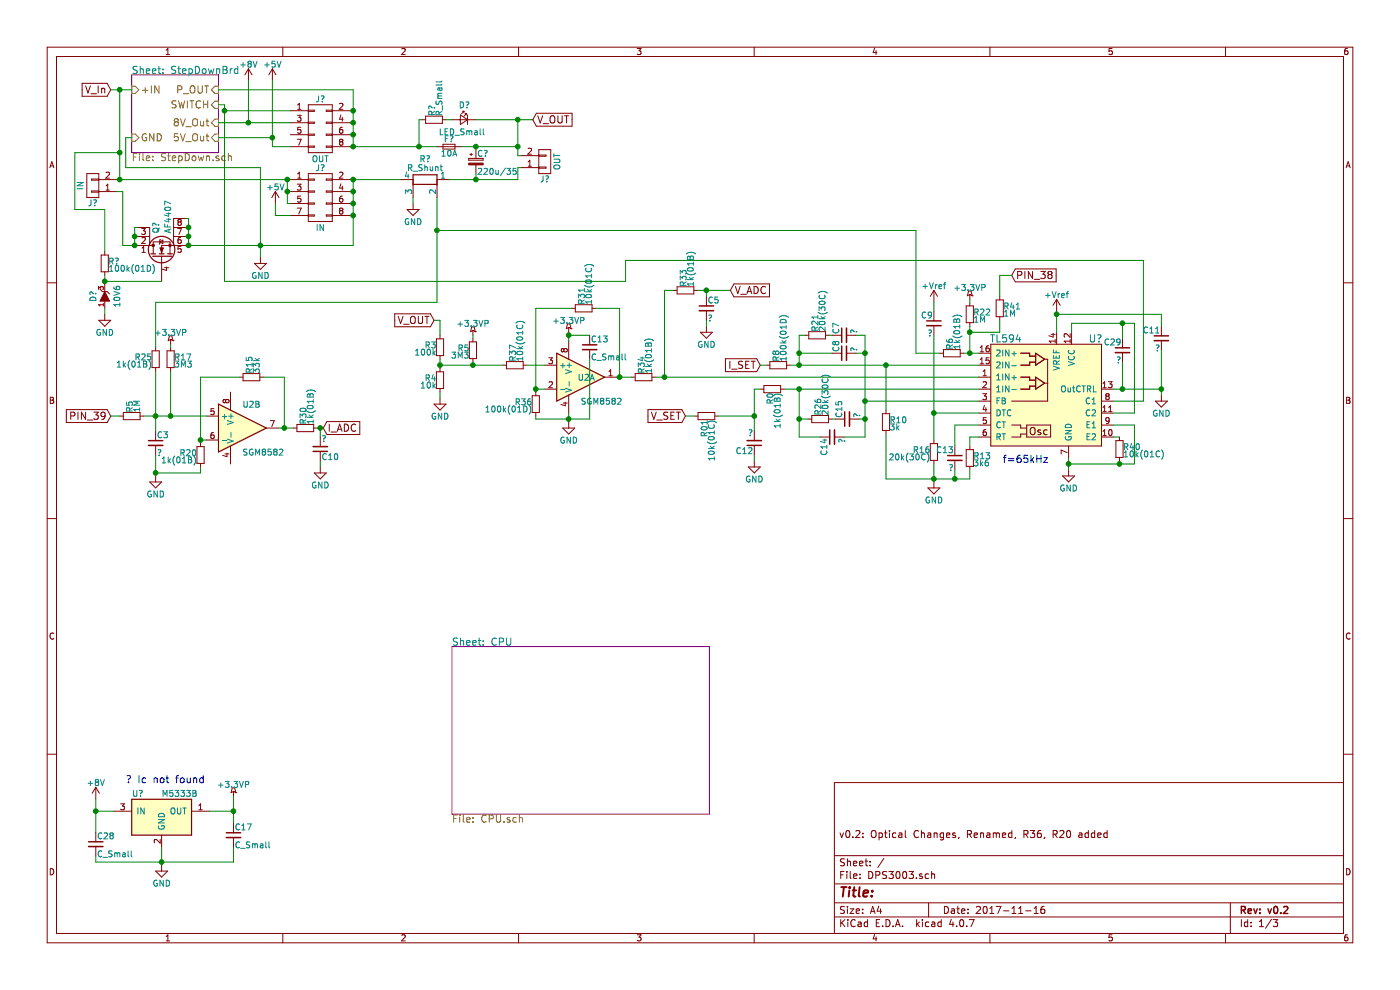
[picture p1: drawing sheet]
EESchema Schematic File Version 2
LIBS:stm32
LIBS:power
LIBS:device
LIBS:transistors
LIBS:conn
LIBS:linear
LIBS:regul
LIBS:74xx
LIBS:cmos4000
LIBS:adc-dac
LIBS:memory
LIBS:xilinx
LIBS:microcontrollers
LIBS:dsp
LIBS:microchip
LIBS:analog_switches
LIBS:motorola
LIBS:texas
LIBS:intel
LIBS:audio
LIBS:interface
LIBS:digital-audio
LIBS:philips
LIBS:display
LIBS:cypress
LIBS:siliconi
LIBS:opto
LIBS:atmel
LIBS:contrib
LIBS:valves
LIBS:my_conn
LIBS:my_supply
LIBS:my_something_else
LIBS:my_ics
LIBS:my_rcld
LIBS:my_switches
LIBS:my_sensors
LIBS:my_transistors
LIBS:DPS3003-cache
EELAYER 25 0
EELAYER END
$Descr A4 11693 8268
encoding utf-8
Sheet 1 3
Title ""
Date "2017-11-16"
Rev "v0.2"
Comp ""
Comment1 "v0.2: Optical Changes, Renamed, R36, R20 added"
Comment2 ""
Comment3 ""
Comment4 ""
$EndDescr
$Comp
L CONN_01X02 J?
U 1 1
P 775 1550
F 0 "J?" H 775 1700 50  0000 C CNN
F 1 "IN" V 875 1550 50  0000 C CNN
F 2 "" H 775 1550 50  0001 C CNN
F 3 "" H 775 1550 50  0001 C CNN
	1    775  1550
	-1   0    0    1   
$EndComp
$Comp
L CONN_02X04 J?
U 1 1
P 2675 1650
F 0 "J?" H 2675 1900 50  0000 C CNN
F 1 "IN" H 2675 1400 50  0000 C CNN
F 2 "" H 2675 450 50  0001 C CNN
F 3 "" H 2675 450 50  0001 C CNN
	1    2675 1650
	1    0    0    -1  
$EndComp
$Comp
L R_Small R?
U 1 1
P 3625 1000
F 0 "R?" H 3655 1020 50  0000 L CNN
F 1 "R_Small" H 3655 960 50  0000 L CNN
F 2 "" H 3625 1000 50  0001 C CNN
F 3 "" H 3625 1000 50  0001 C CNN
	1    3625 1000
	0    -1   -1   0   
$EndComp
$Comp
L CP_Small C?
U 1 1
P 3975 1350
F 0 "C?" H 3985 1420 50  0000 L CNN
F 1 "220u/35" H 3985 1270 50  0000 L CNN
F 2 "" H 3975 1350 50  0001 C CNN
F 3 "" H 3975 1350 50  0001 C CNN
	1    3975 1350
	1    0    0    -1  
$EndComp
$Comp
L C_Small C13
U 1 1
P 4925 2900
F 0 "C13" H 4935 2970 50  0000 L CNN
F 1 "C_Small" H 4935 2820 50  0000 L CNN
F 2 "" H 4925 2900 50  0001 C CNN
F 3 "" H 4925 2900 50  0001 C CNN
	1    4925 2900
	1    0    0    -1  
$EndComp
$Comp
L TL072 U2
U 1 1
P 4850 3150
F 0 "U2" H 4825 3150 50  0000 L CNN
F 1 "SGM8582" H 4850 2950 50  0000 L CNN
F 2 "" H 4850 3150 50  0001 C CNN
F 3 "" H 4850 3150 50  0001 C CNN
	1    4850 3150
	1    0    0    -1  
$EndComp
$Comp
L TL072 U2
U 2 1
P 2025 3575
F 0 "U2" H 2025 3775 50  0000 L CNN
F 1 "SGM8582" H 2025 3375 50  0000 L CNN
F 2 "" H 2025 3575 50  0001 C CNN
F 3 "" H 2025 3575 50  0001 C CNN
	2    2025 3575
	1    0    0    -1  
$EndComp
$Comp
L TL594 U?
U 1 1
P 8725 3350
F 0 "U?" H 9150 3875 60  0000 C CNN
F 1 "TL594" H 8400 3875 60  0000 C CNN
F 2 "" H 9200 3025 60  0001 C CNN
F 3 "" H 9200 3025 60  0001 C CNN
	1    8725 3350
	1    0    0    -1  
$EndComp
Wire Wire Line
	975  1500 2425 1500
Wire Wire Line
	2400 1500 2400 1700
Wire Wire Line
	2400 1600 2425 1600
Wire Wire Line
	2400 1700 2425 1700
Connection ~ 2400 1600
Connection ~ 2400 1500
$Comp
L CONN_01X02 J?
U 1 1
P 4550 1350
F 0 "J?" H 4550 1500 50  0000 C CNN
F 1 "OUT" V 4650 1350 50  0000 C CNN
F 2 "" H 4550 1350 50  0001 C CNN
F 3 "" H 4550 1350 50  0001 C CNN
	1    4550 1350
	1    0    0    1   
$EndComp
Wire Wire Line
	2925 1500 3350 1500
Wire Wire Line
	2950 2050 2950 1500
Wire Wire Line
	2950 1800 2925 1800
Wire Wire Line
	2925 1600 2950 1600
Connection ~ 2950 1600
Wire Wire Line
	2925 1700 2950 1700
Connection ~ 2950 1700
$Comp
L R_Shunt R?
U 1 1
P 3550 1500
F 0 "R?" V 3375 1500 50  0000 C CNN
F 1 "R_Shunt" V 3450 1500 50  0000 C CNN
F 2 "" V 3480 1500 50  0001 C CNN
F 3 "" H 3550 1500 50  0001 C CNN
	1    3550 1500
	0    1    1    0   
$EndComp
Connection ~ 2950 1500
Wire Wire Line
	1550 2050 2950 2050
Connection ~ 2950 1800
Wire Wire Line
	975  1600 1025 1600
Wire Wire Line
	1025 1600 1025 2050
Wire Wire Line
	3750 1500 4325 1500
Wire Wire Line
	3975 1250 3975 1225
Wire Wire Line
	3850 1225 4325 1225
Wire Wire Line
	4325 1000 4325 1300
Wire Wire Line
	4325 1300 4350 1300
Wire Wire Line
	3975 1500 3975 1450
Wire Wire Line
	4325 1500 4325 1400
Wire Wire Line
	4325 1400 4350 1400
Connection ~ 3975 1500
$Comp
L Fuse_Small F?
U 1 1
P 3750 1225
F 0 "F?" H 3750 1165 50  0000 C CNN
F 1 "10A" H 3750 1285 50  0000 C CNN
F 2 "" H 3750 1225 50  0001 C CNN
F 3 "" H 3750 1225 50  0001 C CNN
	1    3750 1225
	1    0    0    1   
$EndComp
Connection ~ 3975 1225
$Comp
L LED_Small D?
U 1 1
P 3875 1000
F 0 "D?" H 3825 1125 50  0000 L CNN
F 1 "LED_Small" H 3700 900 50  0000 L CNN
F 2 "" V 3875 1000 50  0001 C CNN
F 3 "" V 3875 1000 50  0001 C CNN
	1    3875 1000
	-1   0    0    -1  
$EndComp
Wire Wire Line
	3725 1000 3775 1000
Wire Wire Line
	3975 1000 4450 1000
Connection ~ 4325 1225
Wire Wire Line
	2925 1225 3650 1225
Wire Wire Line
	3500 1225 3500 1000
Wire Wire Line
	3500 1000 3525 1000
$Comp
L CONN_02X04 J?
U 1 1
P 2675 1075
F 0 "J?" H 2675 1325 50  0000 C CNN
F 1 "OUT" H 2675 825 50  0000 C CNN
F 2 "" H 2675 -125 50  0001 C CNN
F 3 "" H 2675 -125 50  0001 C CNN
	1    2675 1075
	1    0    0    -1  
$EndComp
Wire Wire Line
	2925 925  2950 925 
Wire Wire Line
	2950 750  2950 1225
Wire Wire Line
	2925 1125 2950 1125
Connection ~ 2950 1125
Wire Wire Line
	2925 1025 2950 1025
Connection ~ 2950 1025
Connection ~ 2950 1225
Connection ~ 3500 1225
$Sheet
S 1100 625  725  650 
U 5967733A
F0 "StepDownBrd" 60
F1 "StepDown.sch" 60
F2 "GND" I L 1100 1150 60 
F3 "+IN" I L 1100 750 60 
F4 "P_OUT" I R 1825 750 60 
F5 "SWITCH" I R 1825 875 60 
F6 "5V_Out" I R 1825 1150 60 
F7 "8V_Out" I R 1825 1025 60 
$EndSheet
Wire Wire Line
	2300 1800 2425 1800
Wire Wire Line
	925  750  1100 750 
Wire Wire Line
	1000 750  1000 1500
Connection ~ 1000 1500
Wire Wire Line
	1100 1150 1050 1150
Wire Wire Line
	1050 1150 1050 1400
Wire Wire Line
	1050 1400 2175 1400
Wire Wire Line
	2175 1400 2175 2150
Connection ~ 2175 2050
Wire Wire Line
	1825 750  2950 750 
Connection ~ 2950 925 
Wire Wire Line
	1825 875  1875 875 
Wire Wire Line
	1875 875  1875 2350
Wire Wire Line
	1875 925  2425 925 
Wire Wire Line
	1825 1025 2425 1025
$Comp
L +5V #PWR?
U 1 1
P 2300 1700
F 0 "#PWR?" H 2300 1550 50  0001 C CNN
F 1 "+5V" H 2300 1840 50  0000 C CNN
F 2 "" H 2300 1700 50  0001 C CNN
F 3 "" H 2300 1700 50  0001 C CNN
	1    2300 1700
	1    0    0    -1  
$EndComp
Wire Wire Line
	2300 1800 2300 1700
Wire Wire Line
	2275 1225 2425 1225
$Comp
L +5V #PWR?
U 1 1
P 2275 675
F 0 "#PWR?" H 2275 525 50  0001 C CNN
F 1 "+5V" H 2275 815 50  0000 C CNN
F 2 "" H 2275 675 50  0001 C CNN
F 3 "" H 2275 675 50  0001 C CNN
	1    2275 675 
	1    0    0    -1  
$EndComp
Wire Wire Line
	1825 1150 2275 1150
Wire Wire Line
	2275 675  2275 1225
$Comp
L +8V #PWR?
U 1 1
P 2075 675
F 0 "#PWR?" H 2075 525 50  0001 C CNN
F 1 "+8V" H 2075 815 50  0000 C CNN
F 2 "" H 2075 675 50  0001 C CNN
F 3 "" H 2075 675 50  0001 C CNN
	1    2075 675 
	1    0    0    -1  
$EndComp
Wire Wire Line
	2075 675  2075 1025
Connection ~ 2275 1150
Connection ~ 2075 1025
$Comp
L R_Small R34
U 1 1
P 5375 3150
F 0 "R34" H 5405 3170 50  0000 L CNN
F 1 "1k(01B)" H 5405 3110 50  0000 L CNN
F 2 "" H 5375 3150 50  0001 C CNN
F 3 "" H 5375 3150 50  0001 C CNN
	1    5375 3150
	0    -1   -1   0   
$EndComp
Wire Wire Line
	5475 3150 8175 3150
Wire Wire Line
	5150 3150 5275 3150
$Comp
L R_Small R31
U 1 1
P 4875 2575
F 0 "R31" H 4905 2595 50  0000 L CNN
F 1 "10k(01C)" H 4905 2535 50  0000 L CNN
F 2 "" H 4875 2575 50  0001 C CNN
F 3 "" H 4875 2575 50  0001 C CNN
	1    4875 2575
	0    -1   -1   0   
$EndComp
Wire Wire Line
	4775 2575 4475 2575
Wire Wire Line
	4475 2575 4475 3275
Wire Wire Line
	4475 3250 4550 3250
Wire Wire Line
	4975 2575 5175 2575
Wire Wire Line
	5175 2575 5175 3150
Connection ~ 5175 3150
$Comp
L GND #PWR?
U 1 1
P 2175 2150
F 0 "#PWR?" H 2175 1900 50  0001 C CNN
F 1 "GND" H 2175 2000 50  0000 C CNN
F 2 "" H 2175 2150 50  0001 C CNN
F 3 "" H 2175 2150 50  0001 C CNN
	1    2175 2150
	1    0    0    -1  
$EndComp
$Comp
L GND #PWR?
U 1 1
P 8925 3925
F 0 "#PWR?" H 8925 3675 50  0001 C CNN
F 1 "GND" H 8925 3775 50  0000 C CNN
F 2 "" H 8925 3925 50  0001 C CNN
F 3 "" H 8925 3925 50  0001 C CNN
	1    8925 3925
	1    0    0    -1  
$EndComp
Wire Wire Line
	8925 3825 8925 3925
$Comp
L GND #PWR?
U 1 1
P 4750 3525
F 0 "#PWR?" H 4750 3275 50  0001 C CNN
F 1 "GND" H 4750 3375 50  0000 C CNN
F 2 "" H 4750 3525 50  0001 C CNN
F 3 "" H 4750 3525 50  0001 C CNN
	1    4750 3525
	1    0    0    -1  
$EndComp
Wire Wire Line
	4750 3450 4750 3525
Wire Wire Line
	4750 2775 4750 2850
Wire Wire Line
	4750 2800 4925 2800
Connection ~ 4750 2800
Wire Wire Line
	4475 3500 4925 3500
Wire Wire Line
	4925 3500 4925 3000
Connection ~ 4750 3500
$Sheet
S 3775 5400 2150 1400
U 59695E07
F0 "CPU" 60
F1 "CPU.sch" 60
$EndSheet
$Comp
L +3.3VP #PWR?
U 1 1
P 4750 2775
F 0 "#PWR?" H 4900 2725 50  0001 C CNN
F 1 "+3.3VP" H 4750 2875 50  0000 C CNN
F 2 "" H 4750 2775 50  0001 C CNN
F 3 "" H 4750 2775 50  0001 C CNN
	1    4750 2775
	1    0    0    -1  
$EndComp
$Comp
L +8V #PWR?
U 1 1
P 800 6675
F 0 "#PWR?" H 800 6525 50  0001 C CNN
F 1 "+8V" H 800 6815 50  0000 C CNN
F 2 "" H 800 6675 50  0001 C CNN
F 3 "" H 800 6675 50  0001 C CNN
	1    800  6675
	1    0    0    -1  
$EndComp
$Comp
L +3.3VP #PWR?
U 1 1
P 1950 6650
F 0 "#PWR?" H 2100 6600 50  0001 C CNN
F 1 "+3.3VP" H 1950 6750 50  0000 C CNN
F 2 "" H 1950 6650 50  0001 C CNN
F 3 "" H 1950 6650 50  0001 C CNN
	1    1950 6650
	1    0    0    -1  
$EndComp
$Comp
L GND #PWR?
U 1 1
P 1350 7225
F 0 "#PWR?" H 1350 6975 50  0001 C CNN
F 1 "GND" H 1350 7075 50  0000 C CNN
F 2 "" H 1350 7225 50  0001 C CNN
F 3 "" H 1350 7225 50  0001 C CNN
	1    1350 7225
	1    0    0    -1  
$EndComp
$Comp
L MC78L05ACH U?
U 1 1
P 1350 6825
F 0 "U?" H 1150 7025 50  0000 C CNN
F 1 "M5333B" H 1350 7025 50  0000 L CNN
F 2 "TO_SOT_Packages_SMD:SOT89-3_Housing" H 1350 6925 50  0001 C CIN
F 3 "" H 1350 6825 50  0001 C CNN
	1    1350 6825
	1    0    0    -1  
$EndComp
Wire Wire Line
	950  6775 800  6775
Wire Wire Line
	800  6675 800  6950
Wire Wire Line
	1750 6775 1950 6775
Wire Wire Line
	1950 6650 1950 6875
Wire Wire Line
	1350 7075 1350 7225
$Comp
L C_Small C28
U 1 1
P 800 7050
F 0 "C28" H 810 7120 50  0000 L CNN
F 1 "C_Small" H 810 6970 50  0000 L CNN
F 2 "" H 800 7050 50  0001 C CNN
F 3 "" H 800 7050 50  0001 C CNN
	1    800  7050
	1    0    0    -1  
$EndComp
Connection ~ 800  6775
Wire Wire Line
	800  7150 800  7200
Wire Wire Line
	800  7200 1950 7200
Connection ~ 1350 7200
$Comp
L C_Small C17
U 1 1
P 1950 6975
F 0 "C17" H 1960 7045 50  0000 L CNN
F 1 "C_Small" H 1960 6895 50  0000 L CNN
F 2 "" H 1950 6975 50  0001 C CNN
F 3 "" H 1950 6975 50  0001 C CNN
	1    1950 6975
	1    0    0    -1  
$EndComp
Connection ~ 1950 6775
Wire Wire Line
	1950 7200 1950 7075
Text Notes 1050 6550 0    60   ~ 0
? Ic not found
Text GLabel 4450 1000 2    60   Input ~ 0
V_OUT
Connection ~ 4325 1000
$Comp
L R_Small R37
U 1 1
P 4300 3050
F 0 "R37" H 4330 3070 50  0000 L CNN
F 1 "10k(01C)" H 4330 3010 50  0000 L CNN
F 2 "" H 4300 3050 50  0001 C CNN
F 3 "" H 4300 3050 50  0001 C CNN
	1    4300 3050
	0    -1   -1   0   
$EndComp
Wire Wire Line
	4400 3050 4550 3050
Wire Wire Line
	3675 3050 4200 3050
$Comp
L R_Small R26
U 1 1
P 6850 3500
F 0 "R26" H 6880 3520 50  0000 L CNN
F 1 "20k(30C)" H 6880 3460 50  0000 L CNN
F 2 "" H 6850 3500 50  0001 C CNN
F 3 "" H 6850 3500 50  0001 C CNN
	1    6850 3500
	0    -1   -1   0   
$EndComp
$Comp
L C_Small C15
U 1 1
P 7075 3500
F 0 "C15" H 7085 3570 50  0000 L CNN
F 1 "?" H 7085 3420 50  0000 L CNN
F 2 "" H 7075 3500 50  0001 C CNN
F 3 "" H 7075 3500 50  0001 C CNN
	1    7075 3500
	0    -1   -1   0   
$EndComp
Wire Wire Line
	6975 3500 6950 3500
Wire Wire Line
	6550 3250 8175 3250
Wire Wire Line
	6675 3250 6675 3650
Wire Wire Line
	6675 3500 6750 3500
Wire Wire Line
	7225 3500 7175 3500
Wire Wire Line
	7225 2800 7225 3650
Wire Wire Line
	7225 3350 8175 3350
$Comp
L C_Small C14
U 1 1
P 6950 3650
F 0 "C14" H 6960 3720 50  0000 L CNN
F 1 "?" H 6960 3570 50  0000 L CNN
F 2 "" H 6950 3650 50  0001 C CNN
F 3 "" H 6950 3650 50  0001 C CNN
	1    6950 3650
	0    -1   1    0   
$EndComp
Wire Wire Line
	7225 3650 7050 3650
Connection ~ 7225 3500
Wire Wire Line
	6675 3650 6850 3650
Connection ~ 6675 3500
$Comp
L R_Small R16
U 1 1
P 7800 3775
F 0 "R16" H 7830 3795 50  0000 L CNN
F 1 "20k(30C)" H 7830 3735 50  0000 L CNN
F 2 "" H 7800 3775 50  0001 C CNN
F 3 "" H 7800 3775 50  0001 C CNN
	1    7800 3775
	-1   0    0    -1  
$EndComp
Wire Wire Line
	8175 3450 7800 3450
Wire Wire Line
	7800 2800 7800 3675
$Comp
L GND #PWR?
U 1 1
P 7800 4025
F 0 "#PWR?" H 7800 3775 50  0001 C CNN
F 1 "GND" H 7800 3875 50  0000 C CNN
F 2 "" H 7800 4025 50  0001 C CNN
F 3 "" H 7800 4025 50  0001 C CNN
	1    7800 4025
	1    0    0    -1  
$EndComp
Wire Wire Line
	7800 3875 7800 4025
$Comp
L C_Small C13
U 1 1
P 7975 3825
F 0 "C13" H 7985 3895 50  0000 L CNN
F 1 "?" H 7985 3745 50  0000 L CNN
F 2 "" H 7975 3825 50  0001 C CNN
F 3 "" H 7975 3825 50  0001 C CNN
	1    7975 3825
	-1   0    0    -1  
$EndComp
Wire Wire Line
	8175 3550 7975 3550
Wire Wire Line
	7975 3550 7975 3725
Wire Wire Line
	7400 4000 8100 4000
Wire Wire Line
	7975 4000 7975 3925
Connection ~ 7800 4000
$Comp
L R_Small R13
U 1 1
P 8100 3825
F 0 "R13" H 8130 3845 50  0000 L CNN
F 1 "3k6" H 8130 3785 50  0000 L CNN
F 2 "" H 8100 3825 50  0001 C CNN
F 3 "" H 8100 3825 50  0001 C CNN
	1    8100 3825
	1    0    0    -1  
$EndComp
Wire Wire Line
	8175 3650 8100 3650
Wire Wire Line
	8100 3650 8100 3725
Wire Wire Line
	8100 4000 8100 3925
Connection ~ 7975 4000
$Comp
L R_Small R0
U 1 1
P 6450 3250
F 0 "R0" H 6480 3270 50  0000 L CNN
F 1 "1k(01B)" H 6480 3210 50  0000 L CNN
F 2 "" H 6450 3250 50  0001 C CNN
F 3 "" H 6450 3250 50  0001 C CNN
	1    6450 3250
	0    -1   1    0   
$EndComp
Connection ~ 6675 3250
$Comp
L C_Small C12
U 1 1
P 6300 3700
F 0 "C12" H 6310 3770 50  0000 L CNN
F 1 "?" H 6310 3620 50  0000 L CNN
F 2 "" H 6300 3700 50  0001 C CNN
F 3 "" H 6300 3700 50  0001 C CNN
	1    6300 3700
	-1   0    0    1   
$EndComp
$Comp
L GND #PWR?
U 1 1
P 6300 3850
F 0 "#PWR?" H 6300 3600 50  0001 C CNN
F 1 "GND" H 6300 3700 50  0000 C CNN
F 2 "" H 6300 3850 50  0001 C CNN
F 3 "" H 6300 3850 50  0001 C CNN
	1    6300 3850
	1    0    0    -1  
$EndComp
Wire Wire Line
	6300 3800 6300 3850
Wire Wire Line
	6300 3250 6300 3600
Wire Wire Line
	6300 3250 6350 3250
$Comp
L R_Small R01
U 1 1
P 5900 3475
F 0 "R01" H 5930 3495 50  0000 L CNN
F 1 "10k(01C)" H 5930 3435 50  0000 L CNN
F 2 "" H 5900 3475 50  0001 C CNN
F 3 "" H 5900 3475 50  0001 C CNN
	1    5900 3475
	0    -1   1    0   
$EndComp
Connection ~ 6300 3475
Text GLabel 5725 3475 0    60   Input ~ 0
V_SET
Wire Wire Line
	5725 3475 5800 3475
Wire Wire Line
	1875 2350 5225 2350
Wire Wire Line
	5225 2350 5225 2175
Wire Wire Line
	5225 2175 9550 2175
Wire Wire Line
	9550 2175 9550 3350
Wire Wire Line
	9550 3350 9300 3350
Connection ~ 1875 925 
Wire Wire Line
	8925 3875 9475 3875
Wire Wire Line
	9475 3875 9475 3550
Wire Wire Line
	9475 3550 9300 3550
Connection ~ 8925 3875
$Comp
L R_Small R40
U 1 1
P 9350 3750
F 0 "R40" H 9380 3770 50  0000 L CNN
F 1 "10k(01C)" H 9380 3710 50  0000 L CNN
F 2 "" H 9350 3750 50  0001 C CNN
F 3 "" H 9350 3750 50  0001 C CNN
	1    9350 3750
	1    0    0    -1  
$EndComp
Wire Wire Line
	9300 3650 9350 3650
Wire Wire Line
	9350 3850 9350 3875
Connection ~ 9350 3875
Wire Wire Line
	8950 2775 8950 2700
Wire Wire Line
	8950 2700 9475 2700
Wire Wire Line
	9475 2700 9475 3450
Wire Wire Line
	9475 3450 9300 3450
$Comp
L C_Small C29
U 1 1
P 9375 2925
F 0 "C29" H 9385 2995 50  0000 L CNN
F 1 "?" H 9385 2845 50  0000 L CNN
F 2 "" H 9375 2925 50  0001 C CNN
F 3 "" H 9375 2925 50  0001 C CNN
	1    9375 2925
	-1   0    0    -1  
$EndComp
Wire Wire Line
	9375 2825 9375 2700
Connection ~ 9375 2700
$Comp
L GND #PWR?
U 1 1
P 9700 3300
F 0 "#PWR?" H 9700 3050 50  0001 C CNN
F 1 "GND" H 9700 3150 50  0000 C CNN
F 2 "" H 9700 3300 50  0001 C CNN
F 3 "" H 9700 3300 50  0001 C CNN
	1    9700 3300
	1    0    0    -1  
$EndComp
Wire Wire Line
	9375 3025 9375 3250
$Comp
L C_Small C11
U 1 1
P 9700 2825
F 0 "C11" H 9710 2895 50  0000 L CNN
F 1 "?" H 9710 2745 50  0000 L CNN
F 2 "" H 9700 2825 50  0001 C CNN
F 3 "" H 9700 2825 50  0001 C CNN
	1    9700 2825
	-1   0    0    -1  
$EndComp
Wire Wire Line
	9300 3250 9700 3250
Wire Wire Line
	9700 2925 9700 3300
Connection ~ 9700 3250
Connection ~ 9375 3250
Wire Wire Line
	8825 2600 8825 2775
Wire Wire Line
	8825 2625 9700 2625
Wire Wire Line
	9700 2625 9700 2725
$Comp
L +Vref #PWR?
U 1 1
P 8825 2600
F 0 "#PWR?" H 8825 2450 50  0001 C CNN
F 1 "+Vref" H 8825 2740 50  0000 C CNN
F 2 "" H 8825 2600 50  0000 C CNN
F 3 "" H 8825 2600 50  0000 C CNN
	1    8825 2600
	1    0    0    -1  
$EndComp
Connection ~ 8825 2625
$Comp
L C_Small C9
U 1 1
P 7800 2700
F 0 "C9" H 7810 2770 50  0000 L CNN
F 1 "?" H 7810 2620 50  0000 L CNN
F 2 "" H 7800 2700 50  0001 C CNN
F 3 "" H 7800 2700 50  0001 C CNN
	1    7800 2700
	-1   0    0    -1  
$EndComp
$Comp
L +Vref #PWR?
U 1 1
P 7800 2525
F 0 "#PWR?" H 7800 2375 50  0001 C CNN
F 1 "+Vref" H 7800 2665 50  0000 C CNN
F 2 "" H 7800 2525 50  0000 C CNN
F 3 "" H 7800 2525 50  0000 C CNN
	1    7800 2525
	1    0    0    -1  
$EndComp
Wire Wire Line
	7800 2525 7800 2600
Connection ~ 7800 3450
$Comp
L R_Small R6
U 1 1
P 7950 2950
F 0 "R6" H 7980 2970 50  0000 L CNN
F 1 "1k(01B)" H 7980 2910 50  0000 L CNN
F 2 "" H 7950 2950 50  0001 C CNN
F 3 "" H 7950 2950 50  0001 C CNN
	1    7950 2950
	0    -1   -1   0   
$EndComp
Wire Wire Line
	8050 2950 8175 2950
$Comp
L C_Small C7
U 1 1
P 7050 2800
F 0 "C7" H 7060 2870 50  0000 L CNN
F 1 "?" H 7060 2720 50  0000 L CNN
F 2 "" H 7050 2800 50  0001 C CNN
F 3 "" H 7050 2800 50  0001 C CNN
	1    7050 2800
	0    -1   -1   0   
$EndComp
$Comp
L C_Small C8
U 1 1
P 7050 2950
F 0 "C8" H 7060 3020 50  0000 L CNN
F 1 "?" H 7060 2870 50  0000 L CNN
F 2 "" H 7050 2950 50  0001 C CNN
F 3 "" H 7050 2950 50  0001 C CNN
	1    7050 2950
	0    -1   -1   0   
$EndComp
Wire Wire Line
	7225 2950 7150 2950
Connection ~ 7225 3350
Wire Wire Line
	6675 2950 6950 2950
Wire Wire Line
	7150 2800 7225 2800
Connection ~ 7225 2950
$Comp
L R_Small R21
U 1 1
P 6825 2800
F 0 "R21" H 6855 2820 50  0000 L CNN
F 1 "20k(30C)" H 6855 2760 50  0000 L CNN
F 2 "" H 6825 2800 50  0001 C CNN
F 3 "" H 6825 2800 50  0001 C CNN
	1    6825 2800
	0    -1   -1   0   
$EndComp
Wire Wire Line
	6925 2800 6950 2800
Wire Wire Line
	6600 3050 8175 3050
Wire Wire Line
	6725 2800 6675 2800
Wire Wire Line
	6675 2800 6675 3050
Connection ~ 6675 2950
$Comp
L R_Small R10
U 1 1
P 7400 3525
F 0 "R10" H 7430 3545 50  0000 L CNN
F 1 "3k" H 7430 3485 50  0000 L CNN
F 2 "" H 7400 3525 50  0001 C CNN
F 3 "" H 7400 3525 50  0001 C CNN
	1    7400 3525
	1    0    0    -1  
$EndComp
Wire Wire Line
	7400 3425 7400 3050
Connection ~ 7400 3050
Wire Wire Line
	7400 4000 7400 3625
Text GLabel 925  750  0    60   Input ~ 0
V_In
Wire Wire Line
	6000 3475 6300 3475
Text GLabel 3625 2675 0    60   Input ~ 0
V_OUT
$Comp
L R_Small R3
U 1 1
P 3675 2900
F 0 "R3" H 3705 2920 50  0000 L CNN
F 1 "100k" H 3705 2860 50  0000 L CNN
F 2 "" H 3675 2900 50  0001 C CNN
F 3 "" H 3675 2900 50  0001 C CNN
	1    3675 2900
	-1   0    0    -1  
$EndComp
$Comp
L R_Small R4
U 1 1
P 3675 3175
F 0 "R4" H 3705 3195 50  0000 L CNN
F 1 "10k" H 3705 3135 50  0000 L CNN
F 2 "" H 3675 3175 50  0001 C CNN
F 3 "" H 3675 3175 50  0001 C CNN
	1    3675 3175
	-1   0    0    -1  
$EndComp
$Comp
L GND #PWR?
U 1 1
P 3675 3325
F 0 "#PWR?" H 3675 3075 50  0001 C CNN
F 1 "GND" H 3675 3175 50  0000 C CNN
F 2 "" H 3675 3325 50  0001 C CNN
F 3 "" H 3675 3325 50  0001 C CNN
	1    3675 3325
	1    0    0    -1  
$EndComp
Wire Wire Line
	3625 2675 3675 2675
Wire Wire Line
	3675 2675 3675 2800
Wire Wire Line
	3675 3000 3675 3075
Wire Wire Line
	3675 3275 3675 3325
Connection ~ 3675 3050
$Comp
L R_Small R8
U 1 1
P 6500 3050
F 0 "R8" H 6530 3070 50  0000 L CNN
F 1 "100k(01D)" H 6530 3010 50  0000 L CNN
F 2 "" H 6500 3050 50  0001 C CNN
F 3 "" H 6500 3050 50  0001 C CNN
	1    6500 3050
	0    -1   -1   0   
$EndComp
Connection ~ 6675 3050
Text GLabel 6350 3050 0    60   Input ~ 0
I_SET
Wire Wire Line
	6350 3050 6400 3050
$Comp
L R_Small R5
U 1 1
P 3950 2925
F 0 "R5" H 3980 2945 50  0000 L CNN
F 1 "3M3" H 3980 2885 50  0000 L CNN
F 2 "" H 3950 2925 50  0001 C CNN
F 3 "" H 3950 2925 50  0001 C CNN
	1    3950 2925
	-1   0    0    -1  
$EndComp
Wire Wire Line
	3950 3025 3950 3050
Connection ~ 3950 3050
$Comp
L +3.3VP #PWR?
U 1 1
P 3950 2800
F 0 "#PWR?" H 4100 2750 50  0001 C CNN
F 1 "+3.3VP" H 3950 2900 50  0000 C CNN
F 2 "" H 3950 2800 50  0001 C CNN
F 3 "" H 3950 2800 50  0001 C CNN
	1    3950 2800
	1    0    0    -1  
$EndComp
Wire Wire Line
	3950 2800 3950 2825
$Comp
L R_Small R22
U 1 1
P 8100 2625
F 0 "R22" H 8130 2645 50  0000 L CNN
F 1 "1M" H 8130 2585 50  0000 L CNN
F 2 "" H 8100 2625 50  0001 C CNN
F 3 "" H 8100 2625 50  0001 C CNN
	1    8100 2625
	1    0    0    -1  
$EndComp
$Comp
L +3.3VP #PWR?
U 1 1
P 8100 2500
F 0 "#PWR?" H 8250 2450 50  0001 C CNN
F 1 "+3.3VP" H 8100 2600 50  0000 C CNN
F 2 "" H 8100 2500 50  0001 C CNN
F 3 "" H 8100 2500 50  0001 C CNN
	1    8100 2500
	1    0    0    -1  
$EndComp
Wire Wire Line
	8100 2500 8100 2525
Wire Wire Line
	8100 2725 8100 2950
Connection ~ 8100 2950
Wire Wire Line
	3650 1650 3650 2525
Wire Wire Line
	3650 1925 7650 1925
Wire Wire Line
	7650 1925 7650 2950
Wire Wire Line
	7650 2950 7850 2950
$Comp
L R_Small R25
U 1 1
P 1300 3000
F 0 "R25" H 1330 3020 50  0000 L CNN
F 1 "1k(01B)" H 1330 2960 50  0000 L CNN
F 2 "" H 1300 3000 50  0001 C CNN
F 3 "" H 1300 3000 50  0001 C CNN
	1    1300 3000
	-1   0    0    -1  
$EndComp
$Comp
L GND #PWR?
U 1 1
P 3450 1700
F 0 "#PWR?" H 3450 1450 50  0001 C CNN
F 1 "GND" H 3450 1550 50  0000 C CNN
F 2 "" H 3450 1700 50  0001 C CNN
F 3 "" H 3450 1700 50  0001 C CNN
	1    3450 1700
	1    0    0    -1  
$EndComp
Wire Wire Line
	3450 1650 3450 1700
Wire Wire Line
	1300 2900 1300 2525
Wire Wire Line
	1300 2525 3650 2525
Connection ~ 3650 1925
$Comp
L C_Small C3
U 1 1
P 1300 3700
F 0 "C3" H 1310 3770 50  0000 L CNN
F 1 "?" H 1310 3620 50  0000 L CNN
F 2 "" H 1300 3700 50  0001 C CNN
F 3 "" H 1300 3700 50  0001 C CNN
	1    1300 3700
	1    0    0    -1  
$EndComp
$Comp
L GND #PWR?
U 1 1
P 2675 3900
F 0 "#PWR?" H 2675 3650 50  0001 C CNN
F 1 "GND" H 2675 3750 50  0000 C CNN
F 2 "" H 2675 3900 50  0001 C CNN
F 3 "" H 2675 3900 50  0001 C CNN
	1    2675 3900
	1    0    0    -1  
$EndComp
Wire Wire Line
	1300 3100 1300 3600
Wire Wire Line
	1200 3475 1725 3475
Connection ~ 1300 3475
$Comp
L R_Small R17
U 1 1
P 1425 3000
F 0 "R17" H 1455 3020 50  0000 L CNN
F 1 "3M3" H 1455 2960 50  0000 L CNN
F 2 "" H 1425 3000 50  0001 C CNN
F 3 "" H 1425 3000 50  0001 C CNN
	1    1425 3000
	1    0    0    -1  
$EndComp
$Comp
L +3.3VP #PWR?
U 1 1
P 1425 2875
F 0 "#PWR?" H 1575 2825 50  0001 C CNN
F 1 "+3.3VP" H 1425 2975 50  0000 C CNN
F 2 "" H 1425 2875 50  0001 C CNN
F 3 "" H 1425 2875 50  0001 C CNN
	1    1425 2875
	1    0    0    -1  
$EndComp
Wire Wire Line
	1425 2875 1425 2900
Wire Wire Line
	1425 3100 1425 3475
Connection ~ 1425 3475
$Comp
L R_Small R15
U 1 1
P 2100 3150
F 0 "R15" H 2130 3170 50  0000 L CNN
F 1 "33k" H 2130 3110 50  0000 L CNN
F 2 "" H 2100 3150 50  0001 C CNN
F 3 "" H 2100 3150 50  0001 C CNN
	1    2100 3150
	0    -1   -1   0   
$EndComp
Wire Wire Line
	2000 3150 1675 3150
Wire Wire Line
	1675 3150 1675 3700
Wire Wire Line
	1675 3675 1725 3675
Wire Wire Line
	2200 3150 2375 3150
Wire Wire Line
	2375 3150 2375 3575
Wire Wire Line
	2325 3575 2450 3575
$Comp
L R_Small R30
U 1 1
P 2550 3575
F 0 "R30" H 2580 3595 50  0000 L CNN
F 1 "1k(01B)" H 2580 3535 50  0000 L CNN
F 2 "" H 2550 3575 50  0001 C CNN
F 3 "" H 2550 3575 50  0001 C CNN
	1    2550 3575
	0    -1   -1   0   
$EndComp
Connection ~ 2375 3575
Text GLabel 2700 3575 2    60   Input ~ 0
I_ADC
Wire Wire Line
	2650 3575 2700 3575
$Comp
L C_Small C10
U 1 1
P 2675 3750
F 0 "C10" H 2685 3820 50  0000 L CNN
F 1 "?" H 2685 3670 50  0000 L CNN
F 2 "" H 2675 3750 50  0001 C CNN
F 3 "" H 2675 3750 50  0001 C CNN
	1    2675 3750
	1    0    0    1   
$EndComp
Wire Wire Line
	2675 3650 2675 3575
Connection ~ 2675 3575
Wire Wire Line
	2675 3850 2675 3900
$Comp
L GND #PWR?
U 1 1
P 1300 3975
F 0 "#PWR?" H 1300 3725 50  0001 C CNN
F 1 "GND" H 1300 3825 50  0000 C CNN
F 2 "" H 1300 3975 50  0001 C CNN
F 3 "" H 1300 3975 50  0001 C CNN
	1    1300 3975
	1    0    0    -1  
$EndComp
Wire Wire Line
	1300 3800 1300 3975
$Comp
L C_Small C5
U 1 1
P 5900 2575
F 0 "C5" H 5910 2645 50  0000 L CNN
F 1 "?" H 5910 2495 50  0000 L CNN
F 2 "" H 5900 2575 50  0001 C CNN
F 3 "" H 5900 2575 50  0001 C CNN
	1    5900 2575
	1    0    0    -1  
$EndComp
$Comp
L GND #PWR?
U 1 1
P 5900 2725
F 0 "#PWR?" H 5900 2475 50  0001 C CNN
F 1 "GND" H 5900 2575 50  0000 C CNN
F 2 "" H 5900 2725 50  0001 C CNN
F 3 "" H 5900 2725 50  0001 C CNN
	1    5900 2725
	1    0    0    -1  
$EndComp
Wire Wire Line
	5900 2675 5900 2725
$Comp
L R_Small R33
U 1 1
P 5725 2425
F 0 "R33" H 5755 2445 50  0000 L CNN
F 1 "1k(01B)" H 5755 2385 50  0000 L CNN
F 2 "" H 5725 2425 50  0001 C CNN
F 3 "" H 5725 2425 50  0001 C CNN
	1    5725 2425
	0    -1   -1   0   
$EndComp
Wire Wire Line
	5825 2425 6100 2425
Wire Wire Line
	5900 2425 5900 2475
Connection ~ 5900 2425
Wire Wire Line
	5625 2425 5550 2425
Wire Wire Line
	5550 2425 5550 3150
Connection ~ 5550 3150
Text GLabel 6100 2425 2    60   Input ~ 0
V_ADC
$Comp
L AF4407 Q?
U 1 1
P 1350 2150
F 0 "Q?" H 1550 2200 50  0000 L CNN
F 1 "AF4407" H 1550 2100 50  0000 L CNN
F 2 "" H 1550 2250 50  0001 C CNN
F 3 "" H 1350 2150 50  0001 C CNN
	1    1350 2150
	0    -1   -1   0   
$EndComp
Wire Wire Line
	1550 1825 1575 1825
Wire Wire Line
	1575 1825 1575 2050
Connection ~ 1575 2050
Wire Wire Line
	1550 1900 1575 1900
Connection ~ 1575 1900
Wire Wire Line
	1550 1975 1575 1975
Connection ~ 1575 1975
Wire Wire Line
	1150 1900 1125 1900
Wire Wire Line
	1125 1900 1125 2050
Connection ~ 1125 2050
Wire Wire Line
	1150 1975 1125 1975
Connection ~ 1125 1975
Connection ~ 1000 750 
Wire Wire Line
	1025 2050 1150 2050
$Comp
L R_Small R?
U 1 1
P 875 2200
F 0 "R?" H 905 2220 50  0000 L CNN
F 1 "100k(01D)" H 905 2160 50  0000 L CNN
F 2 "" H 875 2200 50  0001 C CNN
F 3 "" H 875 2200 50  0001 C CNN
	1    875  2200
	1    0    0    -1  
$EndComp
Wire Wire Line
	875  2350 1350 2350
Wire Wire Line
	875  2300 875  2375
Wire Wire Line
	875  1750 875  2100
Wire Wire Line
	625  1750 875  1750
Wire Wire Line
	625  1750 625  1275
Wire Wire Line
	625  1275 1000 1275
Connection ~ 1000 1275
$Comp
L ZENER_SOT23 D?
U 1 1
P 875 2475
F 0 "D?" H 875 2575 50  0000 C CNN
F 1 "10V6" H 875 2375 50  0000 C CNN
F 2 "" H 875 2475 50  0000 C CNN
F 3 "" H 875 2475 50  0000 C CNN
	1    875  2475
	0    -1   1    0   
$EndComp
Connection ~ 875  2350
$Comp
L GND #PWR?
U 1 1
P 875 2625
F 0 "#PWR?" H 875 2375 50  0001 C CNN
F 1 "GND" H 875 2475 50  0000 C CNN
F 2 "" H 875 2625 50  0001 C CNN
F 3 "" H 875 2625 50  0001 C CNN
	1    875  2625
	1    0    0    -1  
$EndComp
Wire Wire Line
	875  2575 875  2625
Text Notes 8375 3875 0    60   ~ 0
f=65kHz
$Comp
L R_Small R5
U 1 1
P 1100 3475
F 0 "R5" H 1130 3495 50  0000 L CNN
F 1 "1M" H 1130 3435 50  0000 L CNN
F 2 "" H 1100 3475 50  0001 C CNN
F 3 "" H 1100 3475 50  0001 C CNN
	1    1100 3475
	0    -1   -1   0   
$EndComp
Text GLabel 925  3475 0    60   Input ~ 0
PIN_39
Wire Wire Line
	925  3475 1000 3475
$Comp
L R_Small R41
U 1 1
P 8350 2575
F 0 "R41" H 8380 2595 50  0000 L CNN
F 1 "1M" H 8380 2535 50  0000 L CNN
F 2 "" H 8350 2575 50  0001 C CNN
F 3 "" H 8350 2575 50  0001 C CNN
	1    8350 2575
	1    0    0    -1  
$EndComp
Wire Wire Line
	8350 2675 8350 2775
Wire Wire Line
	8350 2775 8100 2775
Connection ~ 8100 2775
Text GLabel 8450 2300 2    60   Input ~ 0
PIN_38
Wire Wire Line
	8450 2300 8350 2300
Wire Wire Line
	8350 2300 8350 2475
$Comp
L R_Small R36
U 1 1
P 4475 3375
F 0 "R36" H 4505 3395 50  0000 L CNN
F 1 "100k(01D)" H 4505 3335 50  0000 L CNN
F 2 "" H 4475 3375 50  0001 C CNN
F 3 "" H 4475 3375 50  0001 C CNN
	1    4475 3375
	-1   0    0    -1  
$EndComp
Connection ~ 4475 3250
Wire Wire Line
	4475 3475 4475 3500
$Comp
L R_Small R20
U 1 1
P 1675 3800
F 0 "R20" H 1705 3820 50  0000 L CNN
F 1 "1k(01B)" H 1705 3760 50  0000 L CNN
F 2 "" H 1675 3800 50  0001 C CNN
F 3 "" H 1675 3800 50  0001 C CNN
	1    1675 3800
	-1   0    0    -1  
$EndComp
Connection ~ 1675 3675
Wire Wire Line
	1675 3900 1675 3950
Wire Wire Line
	1675 3950 1300 3950
Connection ~ 1300 3950
$EndSCHEMATC
